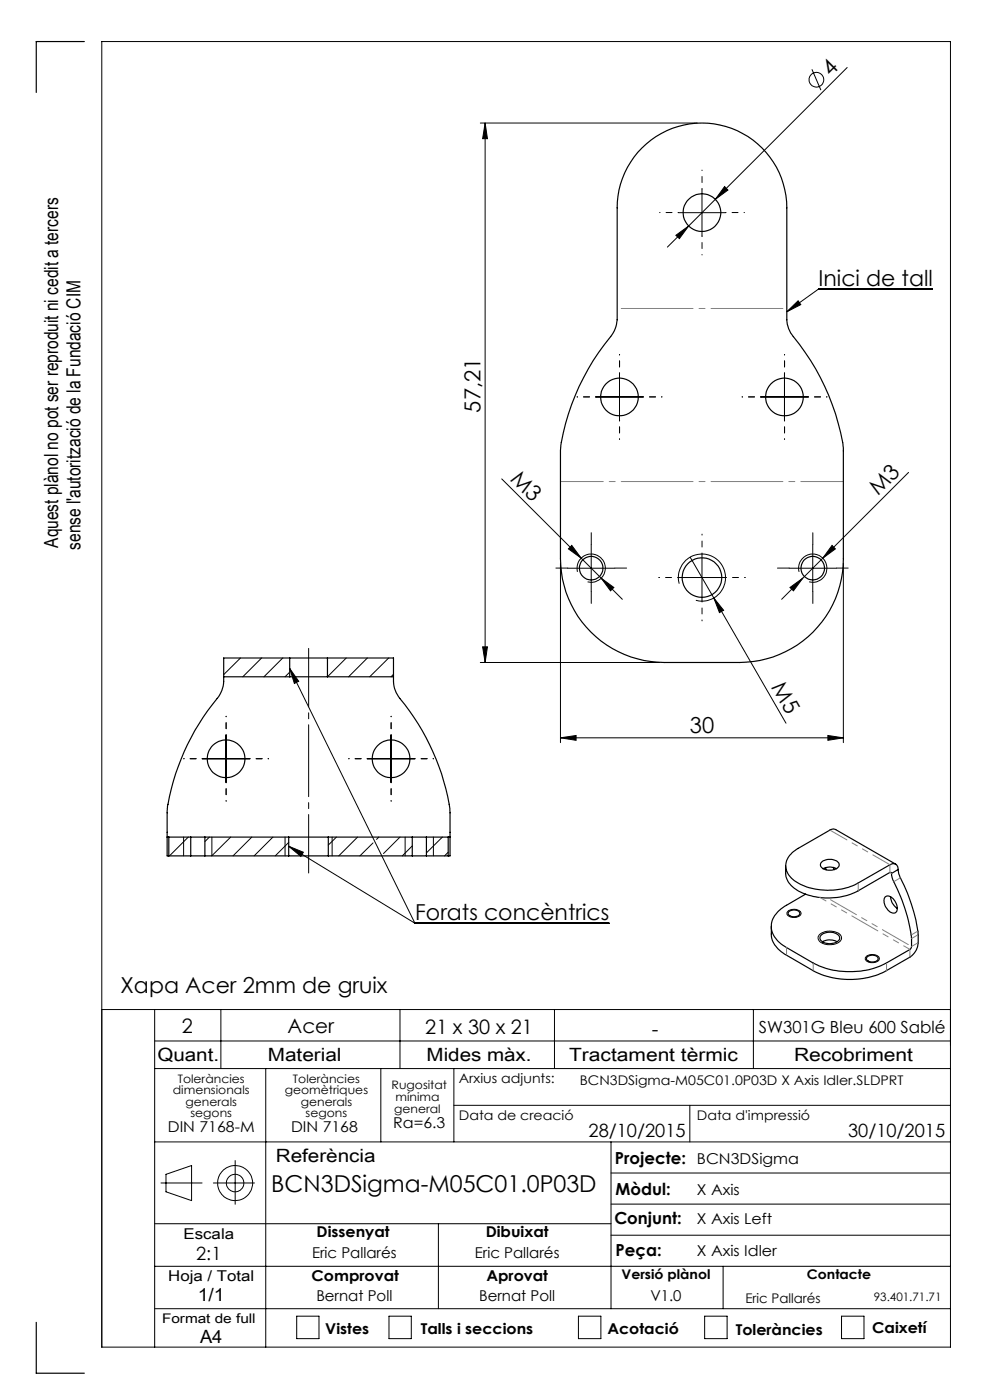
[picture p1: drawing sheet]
<svg xmlns="http://www.w3.org/2000/svg" width="210mm" height="297mm" viewBox="0 0 210 297" stroke-linecap="round" stroke-linejoin="round" font-family="sans-serif">
<g fill="none" stroke="#000" stroke-width=".21">
<path d="M172.2 14.7l1.9 4.4M179.7 14.3l-33.6 33.6M101.9 26.1h46M102.9 26.1v114.4M102.9 26.1l.5 3.3h-1zM153.7 39.6l.7 .7-2.7 2zM143.4 49.9l2.7-2-2 2.7zM143.9 45.1h10M146.1 47.9l-4.5 4.5M148.9 40.1v10M131.4 79.2v10M166.4 79.2v10"/>
<path d="M166.9 66.1l2.4-2.3 .6 .8zM197.8 61.3h-24.2l-6.7 4.8M126.4 84.2h10M161.4 84.2h10M106.4 101.6l16.9 16.8M118.9 119.5v38M121.3 115.7l2 2.7-2.7-2zM123.3 118.4l8.7 8.7M125.4 115.5v10M146.4 118.2l5 8.7M148.9 117.5v10M172.4 115.5v10"/>
<path d="M176.5 115.7l.7 .7-2.7 2zM178.9 119.5v38M192.7 100.2l-26.9 26.9M51 139.6l-3.6 3.5M55.5 139.6l-4 4M60 139.6l-4 4M73.4 139.6l-3.9 4M77.9 139.6l-4 4M82.4 139.6l-4 4M102.4 137.2h1l-.5 3.3zM120.4 120.5h10M122.5 121.3a3 3 0 0 1 2.6-3.8 3 3 0 0 1 3.3 3.3 3 3 0 0 1-3.8 2.6"/>
<path d="M127.5 122.7l2.7 1.9-.7 .7zM143.9 122.5h10M144.1 123.8a5 5 0 0 1 4.4-6.3 5 5 0 0 1 5.4 5.5 5 5 0 0 1-6.3 4.3M151.4 126.9l2.1 2.6-.9 .5zM151.4 126.9l15.3 26.5M167.4 120.5h10M167.6 124.6l2.7-1.9-2 2.6zM169.5 121.3a2.99 2.99 0 0 1 2.6-3.7 2.99 2.99 0 0 1 3.3 3.2 2.99 2.99 0 0 1-3.8 2.6M47.9 156v10M61.3 142.7l-.8 .9M61.5 141.8l26.5 54.1M61.5 141.8l1.9 2.7-1 .5z"/>
<path d="M82.9 156v10M83.5 143l-.6 .6M101.9 140.5h38M118.9 156.5l3.3-.5v1.1zM118.9 156.5h60M175.6 156l3.3 .5-3.3 .6zM38.9 177.6v4M39.9 177.6l-4 4M43 161h10M44.4 177.6l-.9 .9M44.9 177.6v4M48.9 177.6l-4 4"/>
<path d="M53.4 177.6l-4 4M57.9 177.6l-4 4M60.5 177.6v4M61.2 179.5l26.8 16.4M61.2 178.7l-2.8 2.9M61.2 179.5l3.1 1.3-.5 .9zM70.4 177.6v4M71.4 177.6l-1.8 1.7M75.8 177.6l-3.9 4M78 161h9.9M79.1 178.8l-2.8 2.8M80.4 177.6l-.5 .5"/>
<path d="M84.8 177.6l-3.4 3.5M85.9 177.6v4M87.5 179.5l-2.2 2.1M91.9 177.6v4M93.8 177.6l-3.3 3.3M40.4 181.6h.1M88 195.9h41.2M95.1 180.8l-.8 .8M167.3 193.2a2.07 2.07 0 0 1 2.6 .4 1.22 1.22 0 0 1-1.6 1h-.5a.74 .74 0 0 1-.8-.5 .74 .74 0 0 1 .3-.9zM173.8 198.3a3.5 3.5 0 0 1 4.5 .1 1.27 1.27 0 0 1-1.1 1.9 3.1 3.1 0 0 1-3.6-1l-.1-.5zM21.6 214.2h180M32.8 214.2v71.6"/>
<path d="M46.8 214.2v12.5M84.8 214.2v12.5M117.6 214.2v12.5M159.8 214.2v12.5M183.9 202.8a2.07 2.07 0 0 1 2.6 .4 1.22 1.22 0 0 1-1.6 1h-.2a.88 .88 0 0 1-.9-.3 .88 .88 0 0 1-.1-1zM32.8 220.8h168.8M32.8 226.7h168.8M56.4 226.7v59.1M80.8 226.7v15.5M96.3 226.7v15.5M96.3 234.5h105.3M146.3 234.5v7.7"/>
<path d="M32.8 259.6h96.8M32.8 242.2h168.8M34.1 251h8.8M35.2 249.1l5.4-1.8v7.4l-5.4-1.9zM45.3 251h8.7M49.9 246.2v9.3M93 259.6v18M129.6 242.2v35.4M129.6 255.4h72M129.6 248.8h72M32.8 277.6h168.8M32.8 268.6h168.8"/>
<path d="M62.9 279.2h4.8v4.8h-4.8zM82.5 279.2h4.7v4.8h-4.7zM122.7 279.2h4.8v4.8h-4.8zM129.6 262h72M149.5 279.2h4.7v4.8h-4.7zM153.4 268.6v9M178.5 279.2h4.8v4.8h-4.8zM21.6 285.8h180v-277h-180v277"/>
<circle cx="173.2" cy="16.9" r="1.56"/>
<circle cx="49.9" cy="251" r="3.7"/>
<circle cx="49.9" cy="251" r="1.86"/>
</g>
<path d="M65.5 137.6v47.6" fill="none" stroke="#000" stroke-width=".21" stroke-dasharray="15.2 1.3 1.3 1.3" stroke-dashoffset="2.8"/>
<g fill="none" stroke="#000" stroke-width=".25">
<path d="M17.9 8.8h-10.2v10.8M136.2 31.4a18 18 0 0 1 19.6-3.9 18 18 0 0 1 11.1 16.6v23.7a5.8 5.8 0 0 0 1.4 3.6 46.5 46.5 0 0 1 10.6 24.1v23a22 22 0 0 1-22 22h-16a22 22 0 0 1-22-22v-23a48.1 48.1 0 0 1 11.2-24.9l.6-1.4 .2-1.4v-23.7a17.9 17.9 0 0 1 5.3-12.7zM61.5 139.6h8M61.5 139.6v4M61.5 139.6h-14.1v4M69.5 139.6v4M69.5 139.6h14v4M47.4 143.6v.4a5.8 5.8 0 0 1-1.3 4.2 46.8 46.8 0 0 0-10.6 24v5.4M47.4 143.6h14.1M61.5 143.6h8M69.5 143.6h14M83.5 143.6v.4a6 6 0 0 0 1.3 4.2 46 46 0 0 1 10.7 24.2v5.2"/>
<path d="M35.5 177.6v4h.3M35.5 177.6h.3M35.8 177.6v4M35.8 177.6h4.7M40.5 177.6h3M40.5 177.6v4M43.5 177.6h17.7M43.5 177.6v4M61.2 177.6h8.4M61.2 177.6v4M69.6 177.6v4M69.6 177.6h17.9"/>
<path d="M87.5 177.6h3M87.5 177.6v4M90.5 177.6h4.6M90.5 177.6v4M95.1 177.6h.4M95.1 177.6v4M95.5 177.6v4h-.4M35.8 181.6h4.7M40.5 181.6h3M43.5 181.6h17.7M61.2 181.6h8.4M69.6 181.6h17.9"/>
<path d="M87.5 181.6h3M90.5 181.6h4.6M166.7 183.7v1.6a4.8 4.8 0 0 0 3.2 4 14.1 14.1 0 0 0 12.1-.3l6.7-3.9h.4v.2M167.3 193.5a1.56 1.56 0 0 1 2.4 .2 1.3 1.3 0 0 1-2 .6 .56 .56 0 0 1-.4-.8zM174.2 183a2.73 2.73 0 0 1 3.7 .1 1.1 1.1 0 0 1-1.1 1.4 2.19 2.19 0 0 1-2.8-1zM174.2 198.4a2.8 2.8 0 0 1 3.8 .3 1.17 1.17 0 0 1-1.2 1.4 2.32 2.32 0 0 1-2.9-1zM174.5 199.8l.4-.2a3.6 3.6 0 0 1 2.7 .2M174.6 184.3l1.3-.4 .9 .1 .6 .3M175.2 184v.5M176.7 184l.3 .5M187.7 190.3a1.6 1.6 0 0 1 2.3 1.1l.3 .7a1.04 1.04 0 0 1-.9 1.6 2.61 2.61 0 0 1-1.7-3.4zM188.9 190.2v.3a3.2 3.2 0 0 0 1.4 2.2"/>
<path d="M189.1 185.3l.1 .9a37.2 37.2 0 0 1 4.2 12.9v1.7l-.4 .6-5 2.9a17.4 17.4 0 0 1-15.5 0l-5.7-3.3a5.2 5.2 0 0 1-3.1-5.1 6.1 6.1 0 0 1 3.1-3.9l4.1-2.3M190 183.3l-12.7-7.3-.5-.1-.6 .1-6.9 4a4.1 4.1 0 0 0-2.5 4.6 6.6 6.6 0 0 0 4.8 3.7 14.2 14.2 0 0 0 10.4-1l6.7-3.8a1.06 1.06 0 0 1 1.3-.2 1.06 1.06 0 0 1 .5 1.2M190.5 184.5l.1 .8a37.2 37.2 0 0 1 4.2 13l-.1 2.2a3.9 3.9 0 0 1-1.7 2.6l-5 2.8a17.1 17.1 0 0 1-15.5 0l-5.7-3.3a5.6 5.6 0 0 1-3.2-4.4v-1.7M190.5 184.5l-1.4 .8M183.9 203.1a1.56 1.56 0 0 1 2.4 .2 1.3 1.3 0 0 1-2 .6 .56 .56 0 0 1-.4-.8zM7.7 280.5v10.8h10.2"/>
<circle cx="148.9" cy="45.1" r="4"/>
<circle cx="131.4" cy="84.2" r="4"/>
<circle cx="166.4" cy="84.2" r="4"/>
<circle cx="125.4" cy="120.5" r="2.51"/>
<circle cx="148.9" cy="122.5" r="4.2"/>
<circle cx="172.4" cy="120.5" r="2.5"/>
<circle cx="48" cy="161" r="4"/>
<circle cx="83" cy="161" r="4"/>
</g>
<path d="M166.9 65.4h-36" fill="none" stroke="#808080" stroke-width=".21" stroke-dasharray="15.2 1.3 1.3 1.3" stroke-dashoffset="-.9"/>
<path d="M118.9 102.2h60" fill="none" stroke="#808080" stroke-width=".21" stroke-dasharray="15.2 1.3 1.3 1.3" stroke-dashoffset="6.2"/>
<g fill="none" stroke="#000" stroke-width=".21" stroke-dasharray="15.2 1.3 1.3 1.3" stroke-dashoffset="15.1">
<path d="M143.9 45.1h-4M148.9 40.1v-4M148.9 50.1v4M153.9 45.1h4M131.4 79.2v-4M166.4 79.2v-4M126.4 84.2h-4M131.4 89.2v4M136.4 84.2h4M161.4 84.2h-4M166.4 89.2v4M171.4 84.2h4"/>
<path d="M48 156v-4M83 156v-4M43 161h-4M48 166v4M53 161h4M78 161h-4M83 166v4M88 161h4"/>
</g>
<path d="M125.4 115.5v-2.5M172.4 115.5v-2.5M120.4 120.5h-2.5M125.4 125.5v2.5M130.4 120.5h2.5M167.4 120.5h-2.5M172.4 125.5v2.5M177.4 120.5h2.5" fill="none" stroke="#000" stroke-width=".21" stroke-dasharray="15.2 1.3 1.3 1.3"/>
<path d="M148.9 117.5v-4.2M143.9 122.5h-4.2M148.9 127.5v4.2M153.9 122.5h4.2" fill="none" stroke="#000" stroke-width=".21" stroke-dasharray="15.2 1.3 1.3 1.3" stroke-dashoffset="15"/>
<g fill="#000">
<path d="M166.9 66.1l2.4-2.3 .6 .8zM151.4 126.9l2.1 2.6-.9 .5z"/>
<path d="M143.4 49.9l.7 .7 2-2.7zM153.7 39.6l-2 2.7 2.7-2z"/>
<path d="M127.5 122.7l2 2.6 .7-.7zM121.3 115.7l-.7 .7 2.7 2z"/>
<path d="M167.6 124.6l.7 .7 2-2.6zM176.5 115.7l-2 2.7 2.7-2z"/>
<path d="M102.4 137.2h1l-.5 3.3zM102.9 26.1l.5 3.3h-1z"/>
<path d="M118.9 156.5l3.3-.5v1.1zM175.6 156l3.3 .5-3.3 .6z"/>
<path d="M61.2 179.5l3.1 1.3-.5 .9zM61.5 141.8l1.9 2.7-1 .5z"/>
</g>
<path d="M182 187.3v1.7M188.8 185.1v-1.7M189.1 185.3l-.3-.2M191 186.2l-1.4 .8M193.3 198.3l1.4-.8M194.8 198.3l-1.4 .8M166.8 201v1.6M172.5 205.9v-1.6M188.1 204.3v1.6M193 201.4v1.6M193.4 200.8l1.4-.8" fill="none" stroke="#808080" stroke-width=".21" stroke-dasharray="6.3 1.3 1.3 1.3 1.3 1.3"/>
<path d="M188.8 183.4l-12.8-7.3" fill="none" stroke="#808080" stroke-width=".21" stroke-dasharray="6.3 1.3 1.3 1.3 1.3 1.3" stroke-dashoffset="2.2"/>
<path d="M173.9 190.4l19.1 11" fill="none" stroke="#808080" stroke-width=".21" stroke-dasharray="6.3 1.3 1.3 1.3 1.3 1.3" stroke-dashoffset="4.8"/>
<path d="M193.4 200.8l-17.9-10.3" fill="none" stroke="#808080" stroke-width=".21" stroke-dasharray="6.3 1.3 1.3 1.3 1.3 1.3" stroke-dashoffset="-.8"/>
<text font-size="4.9" x="57.5" y="253">BCN3DSigma-M05C01.0P03D</text>
<g font-size="4.7">
<text x="176.2" y="16.3" transform="rotate(-45 176.2 16.3)">4</text>
<text x="173.6" y="60.7">Inici de tall</text>
<text x="101.9" y="87.5" transform="rotate(-90 101.9 87.5)">57,21</text>
<text x="108.1" y="101.8" transform="rotate(45 108.1 101.8)">M3</text>
<text x="186.3" y="105.3" transform="rotate(-45 186.3 105.3)">M3</text>
<text x="163.5" y="145.8" transform="rotate(60 163.5 145.8)">M5</text>
<text x="146.3" y="155.5">30</text>
<text x="88.1" y="195.2">Forats concèntrics</text>
<text x="25.6" y="210.6">Xapa Acer 2mm de gruix</text>
</g>
<g font-size="4.2">
<text x="38.6" y="219">2</text>
<text x="61" y="219.2">Acer</text>
<text x="90.2" y="219.4">21 x 30 x 21</text>
<text x="138.3" y="219.7">-</text>
</g>
<g font-size="4.1">
<text x="12.4" y="116.2" transform="rotate(-90 12.4 116.2)">Aquest plànol no pot ser reproduit ni cedit a tercers</text>
<text x="17.1" y="116.6" transform="rotate(-90 17.1 116.6)">sense l'autorització de la Fundació CIM</text>
</g>
<g font-size="3.9">
<text x="33.4" y="225">Quant.</text>
<text x="56.8" y="225">Material</text>
<text x="90.5" y="225">Mides màx.</text>
<text x="120.7" y="225">Tractament tèrmic</text>
<text x="168.4" y="225">Recobriment</text>
<text x="124.8" y="241.3">28/10/2015</text>
<text x="179.9" y="241.3">30/10/2015</text>
<text x="58.5" y="246.5">Referència</text>
<text x="41.6" y="267.2">2:1</text>
<text x="41.9" y="276.1">1/1</text>
<text x="42.4" y="284.9">A4</text>
</g>
<g font-size="3.5">
<text x="161" y="219.2">SW301G Bleu 600 Sablé</text>
<text x="130.5" y="246.8">Projecte:</text>
<text x="130.6" y="253.4">Mòdul:</text>
<text x="130.3" y="259.8">Conjunt:</text>
<text x="130.6" y="266.4">Peça:</text>
</g>
<g font-size="3.2">
<text x="83.4" y="239.3">Ra=6.3</text>
<text x="35.6" y="240.1">DIN 7168-M</text>
<text x="61.7" y="240.1">DIN 7168</text>
<text x="147.8" y="246.8">BCN3DSigma</text>
<text x="147.8" y="253.4">X Axis</text>
<text x="38.9" y="262.9">Escala</text>
<text x="67.2" y="262.5">Dissenyat</text>
<text x="103" y="262.5">Dibuixat</text>
<text x="147.8" y="259.8">X Axis Left</text>
<text x="66.2" y="266.8">Eric Pallarés</text>
<text x="100.7" y="266.8">Eric Pallarés</text>
<text x="147.8" y="266.4">X Axis Idler</text>
<text x="35.7" y="271.7">Hoja / Total</text>
<text x="66.1" y="271.7">Comprovat</text>
<text x="103.2" y="271.7">Aprovat</text>
<text x="67.1" y="276.1">Bernat Poll</text>
<text x="101.6" y="276.1">Bernat Poll</text>
<text x="138" y="276.1">V1.0</text>
<text x="69" y="283.1">Vistes</text>
<text x="89.3" y="283.1">Talls i seccions</text>
<text x="128.8" y="283.1">Acotació</text>
<text x="156.1" y="283.2">Toleràncies</text>
<text x="185" y="282.8">Caixetí</text>
</g>
<g font-size="2.8">
<text x="97.3" y="229.6">Arxius adjunts:</text>
<text x="123" y="230.2">BCN3DSigma-M05C01.0P03D X Axis Idler.SLDPRT</text>
<text x="97.3" y="237.7">Data de creació</text>
<text x="147.8" y="237.7">Data d'impressió</text>
<text x="131.8" y="271.4">Versió plànol</text>
<text x="171.2" y="271.4">Contacte</text>
<text x="34.4" y="280.7">Format de full</text>
<text x="158.1" y="276.3">Eric Pallarés</text>
</g>
<g font-size="2.5">
<text x="36.7" y="232.1">dimensionals</text>
<text x="37.7" y="229.6">Toleràncies</text>
<text x="60.4" y="232.1">geomètriques</text>
<text x="62.1" y="229.6">Toleràncies</text>
<text x="83.1" y="231">Rugositat</text>
<text x="83.9" y="233.5">mínima</text>
<text x="39.4" y="234.6">generals</text>
<text x="40.4" y="237.1">segons</text>
<text x="63.8" y="234.6">generals</text>
<text x="64.8" y="237.1">segons</text>
<text x="83.6" y="236.2">general</text>
<text x="185.4" y="276.1">93.401.71.71</text>
</g>
</svg>
